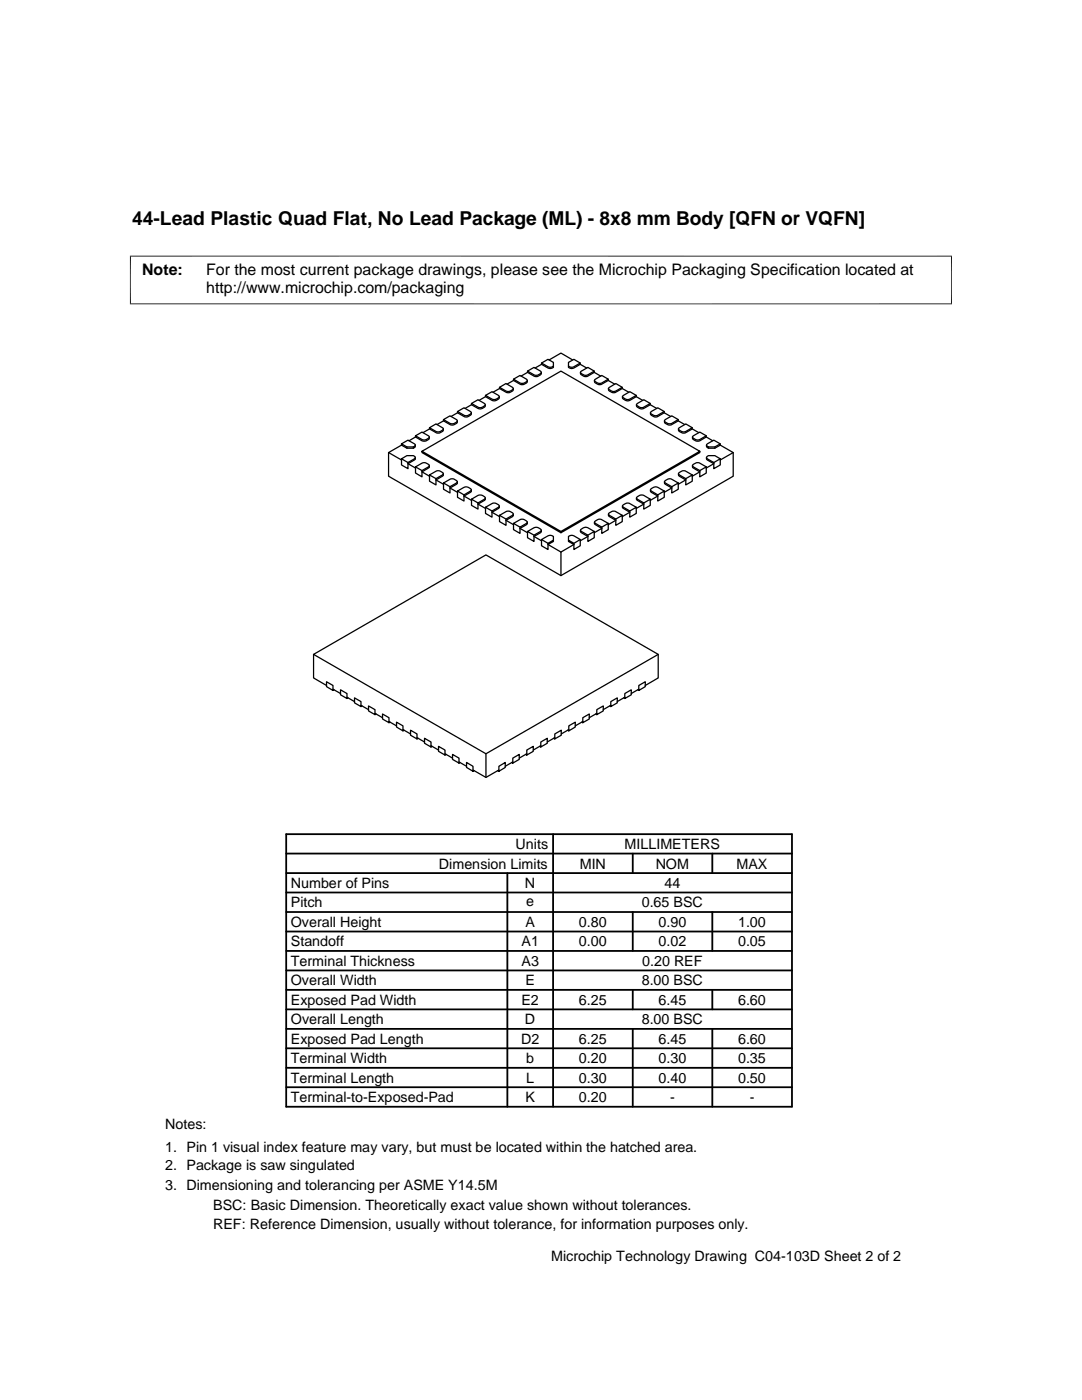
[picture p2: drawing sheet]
<svg xmlns="http://www.w3.org/2000/svg" width="216mm" height="279mm" viewBox="0 0 216 279" stroke-linecap="round" stroke-linejoin="round" font-family="sans-serif">
<g fill="none" stroke="#000" stroke-width=".25">
<path d="M96.9 78.9v.3l1.3 .7a1.05 1.05 0 0 0 1.4-.7M96.9 78.9l1.3-.7 1.4 .8a1.04 1.04 0 0 1-1.4 .7zM96.9 79.2l-1.3 .7M99.7 77.3v.2l1.7 .9 .9-.4 .1-.5M99.7 77.3l1.3-.8 1.4 .9a1.04 1.04 0 0 1-1.4 .6zM99.7 77.5l-1.3 .8M102.5 75.7v.2l1.4 .9h.5l.7-.4 .1-.5M102.5 75.7l1.3-.8 1.3 .8 .1 .2-.6 .5-.7 .1zM102.5 75.9l-1.3 .8M105.3 74.1v.2l1.3 .8a1.05 1.05 0 0 0 1.4-.8M105.3 74.1l1.3-.8 1.2 .8 .2 .2-.6 .5-.7 .1zM105.3 74.3l-1.3 .8"/>
<path d="M108.1 72.7l-1.3 .7M108.1 72.5l1.2-.8 1.1 .6v.8l-.4 .2h-.5zM108.1 72.5v.2l1.7 .9a.55 .55 0 0 0 .6-.5M109.6 71.8l2.3-1.3 2.4 1.3M113.4 72.3l1.1-.6 1.3 .8-1.3 .7-.4 .1-.7-.2zM115.8 72.5v.2l-1.3 .7-.4 .2a.55 .55 0 0 1-.7-.5M115.8 72.7l1.3 .7M115.9 74.2l1.4-.9 1.3 .8-1.3 .7-.4 .1-.9-.3zM118.6 74.3l1.3 .8M118.6 74.1v.2l-1.3 .8a1.08 1.08 0 0 1-1.5-.8M118.7 75.8l1.4-.9 1.3 .8-1.3 .7-.4 .1-.9-.3zM121.4 75.9l1.3 .8"/>
<path d="M121.4 75.7v.2l-1.5 .9h-.5l-.6-.4-.2-.5M121.5 77.4l1.4-.9 1.3 .8-1.3 .7a1.06 1.06 0 0 1-1.4-.6zM124.2 77.5l1.3 .8M124.2 77.3v.2l-1.5 .9h-.5l-.6-.4-.2-.5M124.2 79l1.5-.8 1.3 .7-1.3 .8a1.06 1.06 0 0 1-1.5-.7zM127 79.2l1.2 .7M127 78.9v.3l-1.3 .7a1.06 1.06 0 0 1-1.5-.7M77.5 90.3v4.7l34.4 19.9 34.4-19.9v-4.7M80.1 88.8l-2.6 1.5 2.6 1.5v-.2v1.2l1.3 .7v-1.2M80.1 91.6l1.1-.7h1.3l.4 .4-.2 .3-1.3 .7zM80.1 88.6l1.3-.8 1.3 .8 .2 .2-.4 .4h-1.3zM80.1 88.6v.2l1.1 .7h1.3a.46 .46 0 0 0 .4-.7"/>
<path d="M81.2 89.2v.3M82.5 89.2v.3M82.9 91.3l-.2 .5-1.3 .7 1.5 .9v-.2v1.2l1.3 .8v-1.3M82.9 87.2l-1.3 .8M82.9 93.2l1.5-.8h.7l.6 .5-.2 .3-1.3 .7zM82.9 87l1.3-.8 1.3 .8 .2 .2-.6 .5-.5 .1zM82.9 87v.2l1.3 .8 .4 .1 .9-.4 .1-.1 .1-.4M84.2 90.1l27.7 16 27.7-16-27.7-16-27.7 16v.2l27.7 16 27.7-16v-.2M85.7 92.9l-.1 .4-1.4 .9 1.5 .8v-.2v1.2l1.3 .8v-1.3M85.7 94.8l1.5-.8h.7l.6 .5-.2 .3-1.3 .7zM85.7 85.4l1.3-.8 1.5 1-.6 .5-.5 .1zM85.7 85.6l-1.3 .7"/>
<path d="M85.7 85.4v.2l1.7 .8 .9-.3 .1-.1 .1-.4M88.5 94.5l-.1 .4-.1 .1-1.3 .8 1.5 .8v-.2v1.2l1.3 .8v-1.3M88.5 96.4l1.5-.8 .7 .1 .5 .4-.1 .3-1.3 .7zM88.5 83.7v.3l1.5 .8h.5l.6-.3 .1-.1v-.4M88.5 83.7l1.3-.7 1.3 .7 .1 .3-.5 .5-.7 .1zM88.5 84l-1.3 .7M91.2 96.1v.4l-.1 .1-1.3 .8 1.5 .9v-.3v1.3l1.3 .7v-1.2M91.3 98l1.7-.8 .5 .1 .5 .5-1.4 1zM91.3 82.1v.3l1.5 .8h.5l.6-.3 .1-.5M91.3 82.1l1.3-.7 1.3 .7 .1 .3-.5 .5-.7 .1zM91.3 82.4l-1.3 .7M94 97.8l-.1 .5-1.3 .7 1.5 .9v-.3v1.3l1.3 .7v-1.2"/>
<path d="M94.1 99.6l1.5-.8 .6 .1 .6 .5-.1 .2-1.3 .8zM94.1 80.5v.3l1.3 .7a1.05 1.05 0 0 0 1.4-.7M94.1 80.5l1.3-.7 1.4 .8a1.04 1.04 0 0 1-1.4 .7zM94.1 80.8l-1.3 .7M96.8 99.4l-.1 .5-1.3 .7 1.5 .9v-.3v1.3l1.3 .7v-1.2M127 99.4l.2 .5 1.3 .7-1.5 .9v-.3v1.3l-1.3 .7v-1.2M127 99.3l.6-.4 .7-.1 1.5 .8-1.3 .8-1.3-.8zM127 80.6l1.5-.8 1.3 .7-1.3 .8a1.06 1.06 0 0 1-1.5-.7zM129.8 80.8l1.2 .7M129.8 80.5v.3l-1.3 .7a1.06 1.06 0 0 1-1.5-.7M129.8 97.8l.2 .5 1.3 .7-1.5 .9v-.3v1.3l-1.3 .7v-1.2M130 82.1l1.3-.7 1.2 .7-1.7 .9-.8-.4-.2-.2z"/>
<path d="M130 97.5l.6-.3h.5l1.4 .8-1.2 .8-1.3-.8-.2-.2zM132.5 82.4l1.3 .7M132.5 82.1v.3l-1.2 .7a1.06 1.06 0 0 1-1.5-.7M132.6 96.1l.2 .5 1.2 .8-1.5 .9v-.3v1.3l-1.2 .7v-1.2M132.8 83.7l1.2-.7 1.3 .7-1.3 .8-.4 .1-.8-.4-.2-.2zM132.8 95.9l.6-.3h.5l1.4 .8-1.3 .7-1.2-.7-.2-.3zM135.3 84l1.3 .7M135.3 83.7v.3l-1.4 .8h-.5l-.6-.3-.2-.5M135.4 94.5l.2 .5 1.2 .8-1.5 .8v-.2v1.2l-1.3 .8v-1.3M135.4 85.5l1.4-.9 1.3 .8-1.7 .8-.8-.3zM135.4 94.4l.8-.4h.5l1.4 .8-1.3 .7-1.2-.7zM138.1 85.6l1.3 .7"/>
<path d="M138.1 85.4v.2l-1.4 .8h-.5l-.6-.3-.2-.5M138.2 92.9v.4l1.4 .9-1.5 .8v-.2v1.2l-1.3 .8v-1.3M138.3 87l1.3-.8 1.3 .8-1.3 .7a1.06 1.06 0 0 1-1.4-.6zM138.3 92.7l.7-.3h.5l1.4 .8-1.3 .7-1.3-.7-.1-.3zM140.9 87v.2l-1.3 .8a1.06 1.06 0 0 1-1.4-.8M140.9 87.2l1.3 .8M141 91.3l.1 .5 1.3 .7-1.5 .9v-.2v1.2l-1.3 .8v-1.3M141 91.2l.4-.3h1.2l1.1 .7-1.3 .7-1.3-.7zM141.1 88.6l1.3-.8 1.3 .8-1.1 .6h-1.2l-.4-.4zM141.4 89.2v.3M142.6 89.2v.3M143.7 88.8l2.6 1.5-2.6 1.5v-.2v1.2l-1.3 .7v-1.2"/>
<path d="M143.7 88.6v.2l-1.1 .7h-1.2a.49 .49 0 0 1-.4-.7M96.9 101.2l1.5-.8 .6 .1 .6 .5-.1 .2-1.3 .8zM99.6 101v.4l-1.4 .8 1.5 .9v-.3v1.3l1.3 .7v-1.2M99.7 102.8l1.5-.8 .6 .1 .6 .5-.1 .2-1.3 .8zM102.4 102.6l-.1 .5-1.3 .7 1.5 .9v-.2v1.2l1.3 .7v-1.2M102.5 104.5l1.3-.8a1.04 1.04 0 0 1 1.4 .6l-1.4 .9zM105.2 104.2l-.1 .5-1.3 .8 1.5 .8v-.2v1.2l1.3 .8v-1.3M105.3 106.1l1.3-.8a1.04 1.04 0 0 1 1.4 .6l-1.4 .9zM108 105.8l-.2 .5-1.2 .8 1.5 .8M108.1 107.7v1.2l1.2 .8v-1.3M110.4 107.8l-1.1 .6-1.2-.7 1.4-.8h.5l.4 .2v1l-1.1 .6 2.6 1.5M111.9 110.2v4.7"/>
<path d="M111.9 106.1v.2M113.4 107.8l1.1 .6 1.3-.7-1.5-.8h-.5l-.4 .2v1l1.1 .6-2.6 1.5M115.8 107.7v1.2l-1.3 .8v-1.3M115.8 105.8l.2 .5 1.3 .8-1.5 .8M115.9 105.7l1-.5 .4 .1 1.3 .8-1.3 .7-1.3-.7zM118.6 104.2l.2 .5 1.3 .8-1.5 .8v-.2v1.2l-1.3 .8v-1.3M118.7 104.1l.7-.5h.5l1.5 .9-1.3 .7-1.3-.7zM121.4 102.6l.2 .5 1.3 .7-1.5 .9v-.2v1.2l-1.3 .7v-1.2M121.5 102.5l.7-.5h.5l1.5 .8-1.3 .8-1.3-.8zM124.2 101v.4l1.5 .8-1.5 .9v-.3v1.3l-1.3 .7v-1.2M124.2 100.9l.8-.5h.5l1.5 .8-1.3 .8-1.3-.8zM62.6 130.6v4.7l2.6 1.5"/>
<path d="M62.6 130.6l34.4-19.9 34.3 19.9-34.3 19.8zM66.4 137.5l1.5 .9M66.7 137.7l-.3 .1-1.2-.8v-.9l1.2 .7v1M69.2 139.1l1.5 .9M69.4 139.3l-.2 .1-1.3-.7v-1l1.3 .7v1M124.5 139.3l.2 .1 1.3-.7v-1l-1.3 .7v1M124.7 139.1l-1.5 .9M127.3 137.7l.2 .1 1.3-.8v-.9l-1.3 .7v1M127.5 137.5l-1.5 .9M131.3 130.6v4.7l-2.5 1.5M72 140.8l1.5 .8M72.2 140.9l-.2 .1-1.3-.7v-1l1.3 .7v1"/>
<path d="M74.8 142.4l1.5 .8M75 142.5l-.2 .1-1.3-.7v-1l1.3 .7v1M77.6 144l1.5 .9M77.8 144.1l-.2 .1-1.3-.7v-1l1.3 .7v1M80.4 145.6l1.5 .9M80.6 145.7l-.2 .2-1.3-.8v-1l1.3 .8v1M83.2 147.2l1.5 .9M83.4 147.3l-.2 .2-1.3-.8v-1l1.3 .8v1M86 148.8l1.5 .9M86.2 148.9l-.2 .2-1.3-.8v-1l1.3 .8v1M88.8 150.4l1.5 .9M89 150.6l-.2 .1-1.3-.8v-1l1.3 .8v1"/>
<path d="M91.6 152.1l1.5 .8M91.8 152.2l-.2 .1-1.3-.7v-1l1.3 .7v1M94.4 153.7l2.6 1.5 2.5-1.5M94.6 153.8l-.2 .1-1.3-.7v-1l1.3 .7v1M97 150.4v4.8M99.3 153.8l.2 .1 1.3-.7v-1l-1.3 .7v1M102.1 152.2l.2 .1 1.3-.7v-1l-1.3 .7v1M102.3 152.1l-1.5 .8M104.9 150.6l.2 .1 1.3-.8v-1l-1.3 .8v1M105.1 150.4l-1.5 .9M107.7 148.9l.2 .2 1.3-.8v-1l-1.3 .8v1M107.9 148.8l-1.5 .9"/>
<path d="M110.5 147.3l.2 .2 1.3-.8v-1l-1.3 .8v1M110.7 147.2l-1.5 .9M113.3 145.7l.2 .2 1.3-.8v-1l-1.3 .8v1M113.5 145.6l-1.5 .9M116.1 144.1l.2 .1 1.3-.7v-1l-1.3 .7v1M116.3 144l-1.5 .9M118.9 142.5l.2 .1 1.3-.7v-1l-1.3 .7v1M119.1 142.4l-1.5 .8M121.7 140.9l.2 .1 1.3-.7v-1l-1.3 .7v1M121.9 140.8l-1.5 .8"/>
</g>
<path d="M25.9 51.1h164M26 51v9.7M189.9 51v9.7M25.9 60.6h164" fill="none" stroke="#000" stroke-width=".2"/>
<g fill="none" stroke="#000" stroke-width=".36">
<path d="M57.1 178.1h100.9M57.1 174.2h100.9M57.1 170.3h100.9M57.1 166.5h100.9v54.4h-100.9zM101.2 174.2v46.7M110.4 166.5v54.4M126.3 170.3v3.9M142.1 170.3v3.9M57.1 185.9h100.9M57.1 182h100.9M57.1 197.5h100.9M57.1 193.7h100.9"/>
<path d="M57.1 189.8h100.9M126.3 182v7.8M126.3 197.5v3.9M142.1 182v7.8M142.1 197.5v3.9M57.1 213.1h100.9M57.1 205.3h100.9M57.1 201.4h100.9M57.1 209.2h100.9M57.1 217h100.9M126.3 205.3v15.6M142.1 205.3v15.6"/>
</g>
<text font-size="3.8" x="26.4" y="44.9">44-Lead Plastic Quad Flat, No Lead Package (ML) - 8x8 mm Body [QFN or VQFN]</text>
<g font-size="3.2">
<text x="28.4" y="54.9">Note:</text>
<text x="41.1" y="54.9">For the most current package drawings, please see the Microchip Packaging Specification located at</text>
<text x="41.1" y="58.5">http://www.microchip.com/packaging</text>
</g>
<g font-size="2.9">
<text x="87.6" y="173.3">Dimension Limits</text>
<text x="102.9" y="169.4">Units</text>
<text x="115.7" y="173.3">MIN</text>
<text x="124.6" y="169.4">MILLIMETERS</text>
<text x="130.8" y="173.3">NOM</text>
<text x="147" y="173.3">MAX</text>
<text x="58" y="177.2">Number of Pins</text>
<text x="104.8" y="177.2">N</text>
<text x="132.6" y="177.2">44</text>
<text x="58" y="185">Overall Height</text>
<text x="58" y="181.1">Pitch</text>
<text x="104.8" y="185">A</text>
<text x="105" y="180.8">e</text>
<text x="115.5" y="185">0.80</text>
<text x="128" y="181.1">0.65 BSC</text>
<text x="131.4" y="185">0.90</text>
<text x="147.3" y="185">1.00</text>
<text x="58" y="188.9">Standoff</text>
<text x="104.1" y="188.9">A1</text>
<text x="115.5" y="188.9">0.00</text>
<text x="131.4" y="188.9">0.02</text>
<text x="147.3" y="188.9">0.05</text>
<text x="58" y="196.6">Overall Width</text>
<text x="58" y="192.8">Terminal Thickness</text>
<text x="104.1" y="192.7">A3</text>
<text x="104.8" y="196.6">E</text>
<text x="128" y="196.6">8.00 BSC</text>
<text x="128.1" y="192.8">0.20 REF</text>
<text x="58" y="200.5">Exposed Pad Width</text>
<text x="104" y="200.5">E2</text>
<text x="115.5" y="200.5">6.25</text>
<text x="131.4" y="200.5">6.45</text>
<text x="147.3" y="200.5">6.60</text>
<text x="58" y="204.4">Overall Length</text>
<text x="58" y="208.3">Exposed Pad Length</text>
<text x="104" y="208.3">D2</text>
<text x="104.8" y="204.4">D</text>
<text x="115.5" y="208.3">6.25</text>
<text x="128" y="204.4">8.00 BSC</text>
<text x="131.4" y="208.3">6.45</text>
<text x="147.3" y="208.3">6.60</text>
<text x="58" y="212.2">Terminal Width</text>
<text x="105" y="212.2">b</text>
<text x="115.5" y="212.2">0.20</text>
<text x="131.4" y="212.2">0.30</text>
<text x="147.3" y="212.2">0.35</text>
<text x="58" y="216.1">Terminal Length</text>
<text x="58" y="220">Terminal-to-Exposed-Pad</text>
<text x="104.8" y="220">K</text>
<text x="105" y="216.1">L</text>
<text x="115.5" y="220">0.20</text>
<text x="115.5" y="216.1">0.30</text>
<text x="131.4" y="216.1">0.40</text>
<text x="133.7" y="220">-</text>
<text x="147.3" y="216.1">0.50</text>
<text x="149.6" y="220">-</text>
<text x="32.9" y="225.3">Notes:</text>
<text x="32.9" y="229.8">1. Pin 1 visual index feature may vary, but must be located within the hatched area.</text>
<text x="32.9" y="233.5">2. Package is saw singulated</text>
<text x="32.9" y="237.4">3. Dimensioning and tolerancing per ASME Y14.5M</text>
<text x="42.5" y="245.2">REF: Reference Dimension, usually without tolerance, for information purposes only.</text>
<text x="42.5" y="241.5">BSC: Basic Dimension. Theoretically exact value shown without tolerances.</text>
<text x="110" y="251.7">Microchip Technology Drawing C04-103D Sheet 2 of 2</text>
</g>
</svg>
